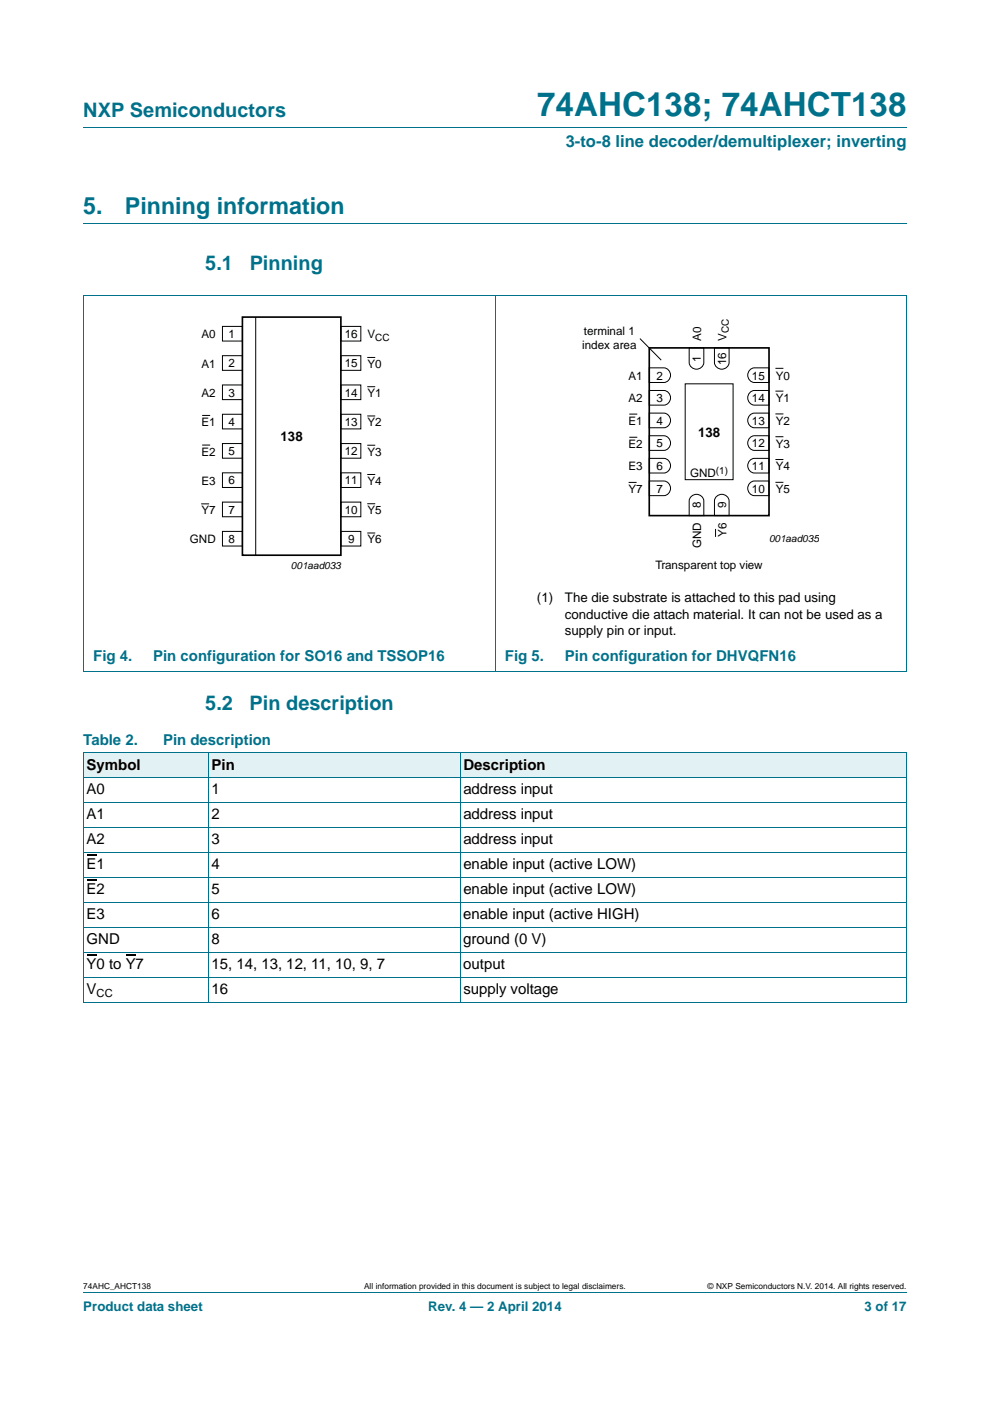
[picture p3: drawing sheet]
<svg xmlns="http://www.w3.org/2000/svg" width="210mm" height="297mm" viewBox="0 0 210 297" stroke-linecap="round" stroke-linejoin="round" font-family="sans-serif">
<path d="M17.7 27h174.6M17.7 47.4h174.6M17.6 62.6h174.7M17.7 62.7v79.6M105 62.6v79.8M192.3 62.7v79.6M17.6 142.4h174.7M17.7 273.9h174.6" fill="none" stroke="#00718a" stroke-width=".21"/>
<g fill="none" stroke="#000" stroke-width=".21">
<path d="M47.2 69.2h4.2v3.1h-4.2zM47.2 75.4h4.2v3.1h-4.2zM54.2 67.2v50.6M72.3 69.2h4.2v3.1h-4.2zM72.3 75.4h4.2v3.1h-4.2zM135.7 71.8l4.5 4.6M137.7 78h3.1a1.56 1.56 0 0 1 1.4 1.5 1.56 1.56 0 0 1-1.4 1.6h-3.1zM146.2 73.8h3.1v3.1a1.56 1.56 0 0 1-1.6 1.4 1.56 1.56 0 0 1-1.5-1.4zM151.5 73.8h3.1v3.1a1.56 1.56 0 0 1-1.5 1.4 1.56 1.56 0 0 1-1.6-1.4zM159.2 78.3l.8-.3h3.1v3.1h-3.1a1.57 1.57 0 0 1-1.3-1.1 1.57 1.57 0 0 1 .5-1.7zM47.2 81.6h4.2v3.1h-4.2zM47.2 87.8h4.2v3.1h-4.2z"/>
<path d="M47.2 94h4.2v3.1h-4.2zM72.3 94h4.2v3.1h-4.2zM72.3 81.6h4.2v3.1h-4.2zM72.3 87.8h4.2v3.1h-4.2zM137.7 97.2h3.1a1.56 1.56 0 0 1 1.4 1.5 1.56 1.56 0 0 1-1.4 1.6h-3.1zM137.7 92.4h3.1a1.56 1.56 0 0 1 1.4 1.5 1.56 1.56 0 0 1-1.4 1.6h-3.1zM137.7 87.6h3.1a1.56 1.56 0 0 1 1.4 1.5 1.56 1.56 0 0 1-1.4 1.6h-3.1zM137.7 82.8h3.1a1.56 1.56 0 0 1 1.4 1.5 1.56 1.56 0 0 1-1.4 1.6h-3.1zM145.3 81.4h10.2v20.3h-10.2zM159.2 97.5l.8-.3h3.1v3.1h-3.1a1.57 1.57 0 0 1-1.3-1.1 1.57 1.57 0 0 1 .5-1.7zM159.2 92.7l.8-.3h3.1v3.1h-3.1a1.57 1.57 0 0 1-1.3-1.1 1.57 1.57 0 0 1 .5-1.7zM159.2 87.9l.8-.3h3.1v3.1h-3.1a1.57 1.57 0 0 1-1.3-1.1 1.57 1.57 0 0 1 .5-1.7z"/>
<path d="M159.2 83.1l.8-.3h3.1v3.1h-3.1a1.57 1.57 0 0 1-1.3-1.1 1.57 1.57 0 0 1 .5-1.7zM47.2 100.3h4.2v3.1h-4.2zM47.2 106.5h4.2v3.1h-4.2zM47.2 112.7h4.2v3.1h-4.2zM72.3 106.5h4.2v3.1h-4.2zM72.3 112.7h4.2v3.1h-4.2zM72.3 100.3h4.2v3.1h-4.2zM137.7 102h3.1a1.56 1.56 0 0 1 1.4 1.5 1.56 1.56 0 0 1-1.4 1.6h-3.1zM146.5 105.4a1.57 1.57 0 0 1 1.7-.5 1.57 1.57 0 0 1 1.1 1.3v3.1h-3.1v-3.1zM151.9 105.4a1.57 1.57 0 0 1 1.6-.5 1.57 1.57 0 0 1 1.1 1.3v3.1h-3.1v-3.1zM159.2 102.3l.8-.3h3.1v3.1h-3.1a1.57 1.57 0 0 1-1.3-1.1 1.57 1.57 0 0 1 .5-1.7z"/>
</g>
<path d="M51.4 67.2h20.9v50.5h-20.9zM137.7 73.8h25.4v35.5h-25.4z" fill="none" stroke="#000" stroke-width=".35"/>
<g fill="#000" stroke="#000" stroke-width=".21">
<path d="M77.9 75.8h1.7zM164.5 78.1h1.7zM42.9 88.1h1.7zM42.9 94.4h1.7zM77.9 94.4h1.7zM77.9 88.2h1.7zM77.9 82h1.7zM133.5 87.8h1.7zM133.5 92.7h1.7zM164.5 97.4h1.7zM164.5 92.6h1.7zM164.5 87.8h1.7z"/>
<path d="M164.5 82.9h1.7zM42.7 106.8h1.7zM77.9 113h1.7zM77.9 106.8h1.7zM77.9 100.6h1.7zM133.3 102.3h1.7zM151.8 112.1v1.7zM164.5 102.3h1.7z"/>
</g>
<g fill="#e2f1f4">
<path d="M17.7 159.6h26.5v5.3h-26.5z"/>
<path d="M44.2 159.6h53.4v5.3h-53.4z"/>
<path d="M97.6 159.6h94.7v5.3h-94.7z"/>
</g>
<path d="M18.4 181.3h2.1M18.4 186.6h2.1M18.4 202.5h2.1M26.7 202.5h2.1" fill="none" stroke="#000" stroke-width=".23"/>
<g fill="none" stroke="#00718a" stroke-width=".21">
<path d="M17.6 159.6l174.7 .1v52.8M17.7 159.7v52.8M44.2 159.6v53M97.6 159.6v53M17.6 164.9h174.7M17.6 170.2h174.7M17.6 175.5h174.7M17.6 180.8h174.7M17.6 186.1h174.7M17.6 191.4h174.7M17.6 196.7h174.7M17.6 202h174.7"/>
<path d="M17.6 207.3h174.7M17.6 212.6h174.7"/>
</g>
<text font-size="7" fill="#00718a" x="113.9" y="24.6">74AHC138; 74AHCT138</text>
<g font-size="4.9" fill="#00718a">
<text x="17.7" y="45.4">5.</text>
<text x="26.5" y="45.4">Pinning information</text>
</g>
<g font-size="4.2" fill="#00718a">
<text x="17.7" y="24.9">NXP Semiconductors</text>
<text x="43.5" y="57.3">5.1</text>
<text x="53" y="57.3">Pinning</text>
<text x="43.5" y="150.5">5.2</text>
<text x="52.9" y="150.5">Pin description</text>
</g>
<text font-size="3.5" fill="#00718a" x="120" y="31.1">3-to-8 line decoder/demultiplexer; inverting</text>
<g font-size="3.2" fill="#00718a">
<text x="19.8" y="140.2">Fig 4.</text>
<text x="32.5" y="140.2">Pin configuration for SO16 and TSSOP16</text>
<text x="107.1" y="140.2">Fig 5.</text>
<text x="119.8" y="140.2">Pin configuration for DHVQFN16</text>
<text x="17.7" y="157.9">Table 2.</text>
<text x="34.6" y="157.9">Pin description</text>
</g>
<g font-size="3.2">
<text x="18.4" y="163.2">Symbol</text>
<text x="44.9" y="163.2">Pin</text>
<text x="98.3" y="163.2">Description</text>
<text x="18.4" y="168.4">A0</text>
<text x="18.4" y="173.7">A1</text>
<text x="44.9" y="168.4">1</text>
<text x="44.9" y="173.7">2</text>
<text x="98.3" y="168.4">address input</text>
<text x="98.3" y="173.7">address input</text>
<text x="18.4" y="179">A2</text>
<text x="44.9" y="179">3</text>
<text x="98.3" y="179">address input</text>
<text x="18.4" y="184.3">E1</text>
<text x="44.9" y="184.3">4</text>
<text x="98.3" y="184.3">enable input (active LOW)</text>
<text x="18.4" y="189.6">E2</text>
<text x="44.9" y="189.6">5</text>
<text x="98.3" y="189.6">enable input (active LOW)</text>
<text x="18.4" y="194.9">E3</text>
<text x="44.9" y="194.9">6</text>
<text x="98.3" y="194.9">enable input (active HIGH)</text>
<text x="18.4" y="200.2">GND</text>
<text x="44.9" y="200.2">8</text>
<text x="98.3" y="200.2">ground (0 V)</text>
<text x="18.4" y="205.5">Y0 to Y7</text>
<text x="44.9" y="205.5">15, 14, 13, 12, 11, 10, 9, 7</text>
<text x="98.3" y="205.5">output</text>
<text x="18.4" y="210.8">V</text>
<text x="44.9" y="210.8">16</text>
<text x="98.3" y="210.8">supply voltage</text>
</g>
<g font-size="2.8">
<text x="59.5" y="93.4">138</text>
<text x="148.1" y="92.7">138</text>
<text x="113.9" y="127.6">(1)</text>
<text x="119.8" y="131.2">conductive die attach material. It can not be used as a</text>
<text x="119.8" y="127.6">The die substrate is attached to this pad using</text>
<text x="119.8" y="134.7">supply pin or input.</text>
</g>
<g font-size="2.8" fill="#00718a">
<text x="17.7" y="277.9">Product data sheet</text>
<text x="90.8" y="277.9">Rev. 4 — 2 April 2014</text>
<text x="183.4" y="277.9">3 of 17</text>
</g>
<g font-size="2.5">
<text x="42.8" y="71.7">A0</text>
<text x="48.5" y="71.7">1</text>
<text x="73.1" y="71.7">16</text>
<text x="77.9" y="71.7">V</text>
<text x="123.8" y="70.9">terminal 1</text>
<text x="42.8" y="78">A1</text>
<text x="48.5" y="77.9">2</text>
<text x="73.1" y="77.9">15</text>
<text x="77.9" y="78">Y0</text>
<text x="123.5" y="73.9">index area</text>
<text x="148.6" y="76.7" transform="rotate(-90 148.6 76.7)">1</text>
<text x="148.7" y="72.3" transform="rotate(-90 148.7 72.3)">A0</text>
<text x="154" y="77.4" transform="rotate(-90 154 77.4)">16</text>
<text x="154.1" y="72.3" transform="rotate(-90 154.1 72.3)">V</text>
<text x="133.3" y="80.5">A1</text>
<text x="139.3" y="80.5">2</text>
<text x="159.5" y="80.5">15</text>
<text x="164.5" y="80.5">Y0</text>
<text x="42.8" y="84.2">A2</text>
<text x="48.5" y="84.1">3</text>
<text x="73.1" y="84.1">14</text>
<text x="77.9" y="84.2">Y1</text>
<text x="133.3" y="85.3">A2</text>
<text x="139.3" y="85.3">3</text>
<text x="159.5" y="85.3">14</text>
<text x="164.5" y="85.3">Y1</text>
<text x="42.8" y="90.4">E1</text>
<text x="48.5" y="90.3">4</text>
<text x="73.1" y="90.3">13</text>
<text x="77.9" y="90.4">Y2</text>
<text x="133.3" y="94.9">E2</text>
<text x="133.3" y="90.1">E1</text>
<text x="139.3" y="94.9">5</text>
<text x="139.3" y="90.1">4</text>
<text x="159.5" y="94.9">12</text>
<text x="159.5" y="90.1">13</text>
<text x="164.5" y="94.9">Y3</text>
<text x="164.5" y="90.1">Y2</text>
<text x="42.8" y="96.6">E2</text>
<text x="48.5" y="96.5">5</text>
<text x="73.1" y="96.5">12</text>
<text x="77.9" y="96.6">Y3</text>
<text x="133.3" y="99.7">E3</text>
<text x="139.3" y="99.7">6</text>
<text x="146.4" y="101.1">GND</text>
<text x="159.5" y="99.7">11</text>
<text x="164.5" y="99.7">Y4</text>
<text x="42.8" y="102.8">E3</text>
<text x="48.5" y="102.7">6</text>
<text x="73.1" y="102.7">11</text>
<text x="77.9" y="102.8">Y4</text>
<text x="133.3" y="104.5">Y7</text>
<text x="139.3" y="104.5">7</text>
<text x="148.6" y="107.7" transform="rotate(-90 148.6 107.7)">8</text>
<text x="154" y="107.7" transform="rotate(-90 154 107.7)">9</text>
<text x="159.5" y="104.5">10</text>
<text x="164.5" y="104.5">Y5</text>
<text x="42.8" y="109">Y7</text>
<text x="48.5" y="108.9">7</text>
<text x="73.1" y="108.9">10</text>
<text x="77.9" y="109">Y5</text>
<text x="154.1" y="113.8" transform="rotate(-90 154.1 113.8)">Y6</text>
<text x="40.3" y="115.2">GND</text>
<text x="48.5" y="115.1">8</text>
<text x="73.9" y="115.1">9</text>
<text x="77.9" y="115.2">Y6</text>
<text x="148.7" y="116.3" transform="rotate(-90 148.7 116.3)">GND</text>
<text x="139.1" y="120.6">Transparent top view</text>
</g>
<text font-size="2.4" x="20.5" y="211.3">CC</text>
<g font-size="2.1">
<text x="154.6" y="70.7" transform="rotate(-90 154.6 70.7)">CC</text>
<text x="79.6" y="72.2">CC</text>
<text x="151.9" y="100.4">(1)</text>
<text x="163.1" y="115">001aad035</text>
<text x="61.7" y="120.5">001aad033</text>
</g>
<g font-size="1.8">
<text x="17.7" y="273.3">74AHC_AHCT138</text>
<text x="77.2" y="273.3">All information provided in this document is subject to legal disclaimers.</text>
<text x="150.1" y="273.3">© NXP Semiconductors N.V. 2014. All rights reserved.</text>
</g>
</svg>
